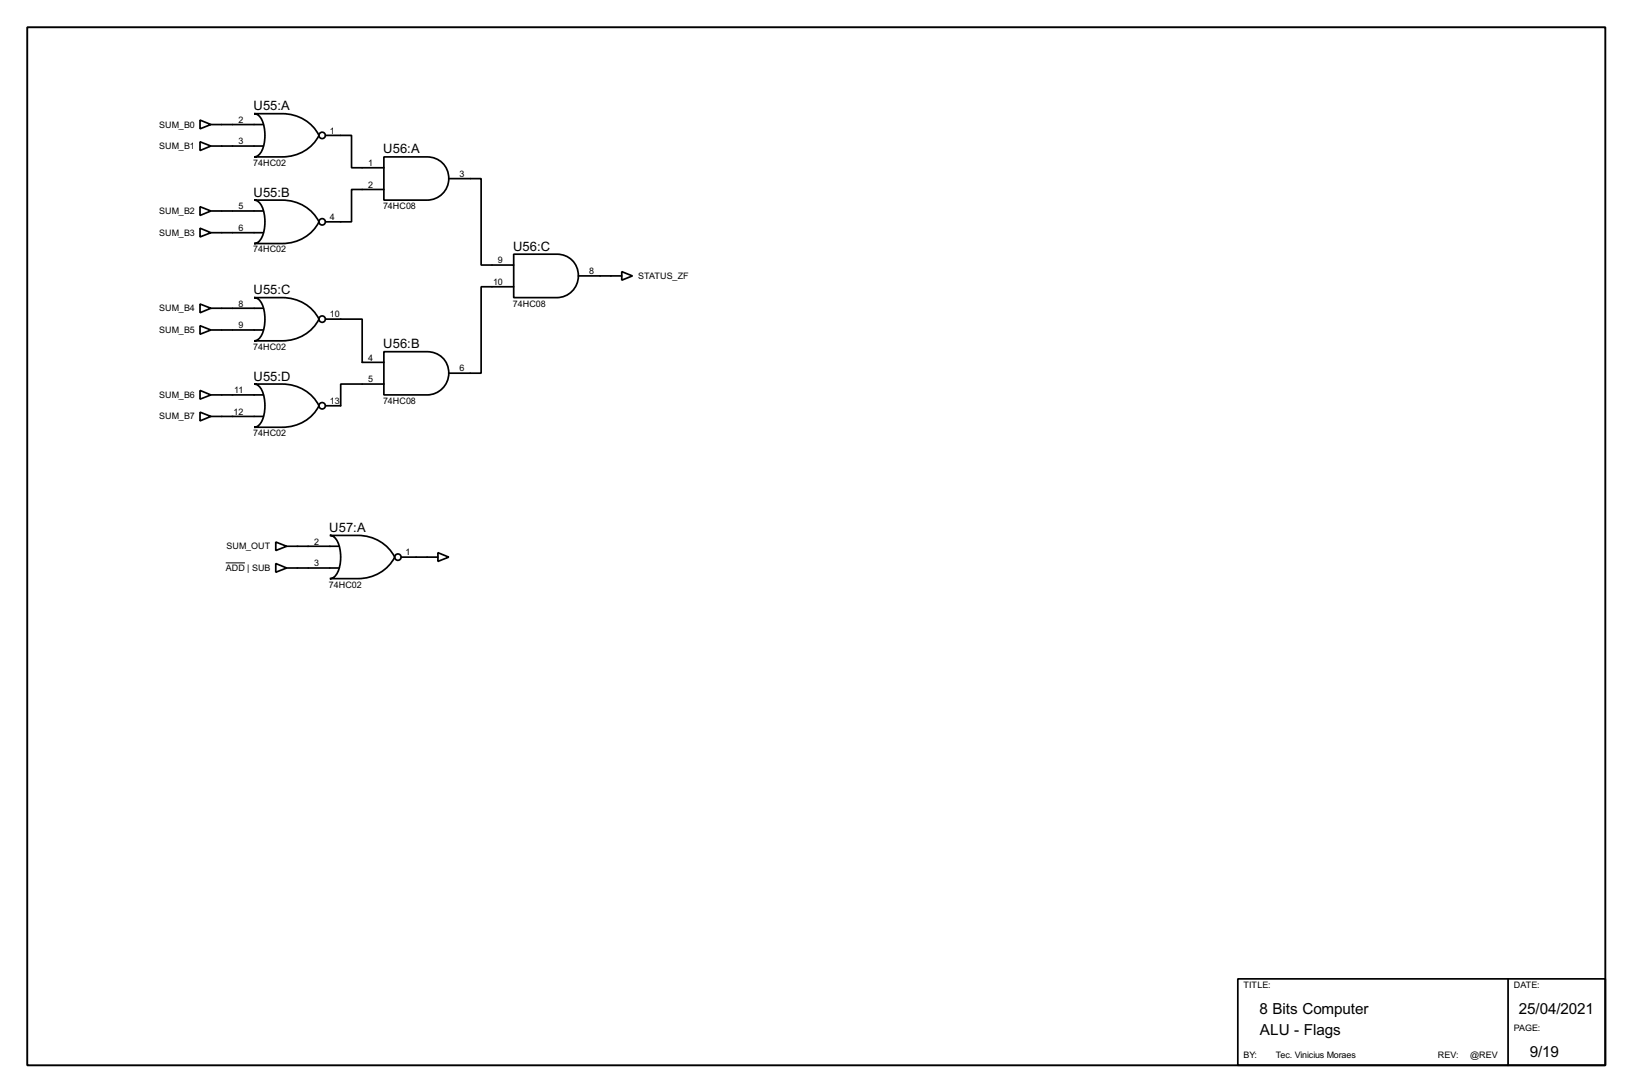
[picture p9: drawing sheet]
<svg xmlns="http://www.w3.org/2000/svg" width="383mm" height="256mm" viewBox="0 0 383 256" stroke-linecap="round" stroke-linejoin="round" font-family="sans-serif">
<path d="M6.4 6.4h370.8v243.8h-370.8z" fill="none" stroke="#000" stroke-width=".45"/>
<g fill="none" stroke="#000" stroke-width=".4">
<path d="M47 28.2l2.6 1.1-2.6 1zM47 33.3l2.6 1-2.6 1.1zM49.6 29.3h12.2M49.6 34.3h12.2M59.7 26.7h6.6a9.5 9.5 0 0 1 8.7 5.1 9.5 9.5 0 0 1-8.7 5.1h-6.6a3.2 3.2 0 0 0 2.4-3.2 7.8 7.8 0 0 0-1.3-6.6zM76.5 31.8h6.1v7.6h7.6M90.2 36.9h10.2a5.1 5.1 0 0 1 5.1 5 5.1 5.1 0 0 1-5.1 5.1h-10.2zM47 48.6l2.6 1-2.6 1zM47 53.6l2.6 1.1-2.6 1zM49.6 49.6h12.2M49.6 54.7h12.2M59.7 47h6.6a9.5 9.5 0 0 1 8.7 5.1 9.5 9.5 0 0 1-8.7 5.1h-6.6a3.2 3.2 0 0 0 2.4-3.1 7.8 7.8 0 0 0-1.3-6.7z"/>
<path d="M90.2 44.5h-7.6v7.6h-6.1M105.5 42h7.6v20.3h7.6M120.7 59.7h10.2a5.1 5.1 0 0 1 5 5.1 5.1 5.1 0 0 1-5 5.1h-10.2zM47 71.4l2.6 1-2.6 1.1zM47 76.5l2.6 1-2.6 1zM49.6 72.4h12.2M49.6 77.5h12.2M59.7 69.9h6.6a9.5 9.5 0 0 1 8.7 5.1 9.5 9.5 0 0 1-8.7 5.1h-6.6a3.2 3.2 0 0 0 2.4-3.2 7.7 7.7 0 0 0-1.3-6.6zM76.5 75h8.6v10.1h5.1M120.7 67.4h-7.6v20.3h-7.6M135.9 64.8h10.2M146.1 63.8l2.5 1-2.5 1z"/>
<path d="M47 91.7l2.6 1.1-2.6 1zM47 96.8l2.6 1-2.6 1.1zM49.6 92.8h12.2M49.6 97.8h12.2M59.7 90.2h6.6a9.5 9.5 0 0 1 8.7 5.1 9.5 9.5 0 0 1-8.7 5.1h-6.6a3.2 3.2 0 0 0 2.4-3.2 7.8 7.8 0 0 0-1.3-6.6zM90.2 82.6h10.2a5.1 5.1 0 0 1 5.1 5.1 5.1 5.1 0 0 1-5.1 5.1h-10.2zM90.2 90.2h-10.1v5.1h-3.6M64.8 127.3l2.6 1-2.6 1zM64.8 132.4l2.6 1-2.6 1zM67.4 128.3h12.2M67.4 133.4h12.2M77.5 125.8h6.6a9.6 9.6 0 0 1 8.7 5.1 9.6 9.6 0 0 1-8.7 5h-6.6a3.2 3.2 0 0 0 2.4-3.1 7.7 7.7 0 0 0-1.4-6.6z"/>
<path d="M94.3 130.9h8.6M102.9 129.8l2.6 1.1-2.6 1zM290.9 229.9h86.3v20.3h-86.3zM354.4 229.9v20.3"/>
<circle cx="75.7" cy="31.8" r=".75"/>
<circle cx="75.7" cy="52.1" r=".75"/>
<circle cx="75.7" cy="75" r=".75"/>
<circle cx="75.7" cy="95.3" r=".75"/>
<circle cx="93.5" cy="130.9" r=".75"/>
</g>
<path d="M53.1 132.2h4.5" fill="none" stroke="#000" stroke-width=".23"/>
<g font-size="4">
<text x="296" y="238.1">8 Bits Computer</text>
<text x="356.9" y="238.1">25/04/2021</text>
<text x="296" y="243.1">ALU - Flags</text>
<text x="359.5" y="248.2">9/19</text>
</g>
<g font-size="3.4">
<text x="59.6" y="25.9">U55:A</text>
<text x="90.1" y="36">U56:A</text>
<text x="59.6" y="46.2">U55:B</text>
<text x="120.6" y="58.9">U56:C</text>
<text x="59.6" y="69.1">U55:C</text>
<text x="90.1" y="81.8">U56:B</text>
<text x="59.6" y="89.4">U55:D</text>
<text x="77.4" y="125">U57:A</text>
</g>
<g font-size="2.4">
<text x="37.4" y="30">SUM_B0</text>
<text x="56.1" y="28.9">2</text>
<text x="37.4" y="35">SUM_B1</text>
<text x="56.1" y="33.9">3</text>
<text x="77.5" y="31.4">1</text>
<text x="59.5" y="38.9">74HC02</text>
<text x="86.5" y="39">1</text>
<text x="108" y="41.6">3</text>
<text x="86.5" y="44.1">2</text>
<text x="37.4" y="50.2">SUM_B2</text>
<text x="56.1" y="49.2">5</text>
<text x="77.5" y="51.7">4</text>
<text x="90" y="49.1">74HC08</text>
<text x="37.4" y="55.4">SUM_B3</text>
<text x="56.1" y="54.3">6</text>
<text x="59.5" y="59.3">74HC02</text>
<text x="117" y="61.9">9</text>
<text x="138.5" y="64.4">8</text>
<text x="149.9" y="65.5">STATUS_ZF</text>
<text x="56.1" y="72">8</text>
<text x="115.9" y="67">10</text>
<text x="120.5" y="72">74HC08</text>
<text x="37.4" y="73.1">SUM_B4</text>
<text x="56.1" y="77.1">9</text>
<text x="77.5" y="74.6">10</text>
<text x="37.4" y="78.2">SUM_B5</text>
<text x="59.5" y="82.2">74HC02</text>
<text x="86.5" y="84.7">4</text>
<text x="86.5" y="89.8">5</text>
<text x="108" y="87.3">6</text>
<text x="37.4" y="93.5">SUM_B6</text>
<text x="55.1" y="92.4">11</text>
<text x="77.5" y="94.9">13</text>
<text x="90" y="94.9">74HC08</text>
<text x="37.4" y="98.5">SUM_B7</text>
<text x="54.9" y="97.4">12</text>
<text x="59.5" y="102.5">74HC02</text>
<text x="53.2" y="129">SUM_OUT</text>
<text x="73.8" y="127.9">2</text>
<text x="95.3" y="130.5">1</text>
<text x="53.1" y="134.1">ADD | SUB</text>
<text x="73.8" y="133">3</text>
<text x="77.3" y="138">74HC02</text>
<text x="292.2" y="232.1">TITLE:</text>
<text x="355.7" y="232.1">DATE:</text>
<text x="355.7" y="242.2">PAGE:</text>
<text x="292.2" y="248.6">BY:</text>
<text x="299.8" y="248.6">Tec. Vinicius Moraes</text>
<text x="337.9" y="248.6">REV:</text>
<text x="345.5" y="248.6">@REV</text>
</g>
</svg>
